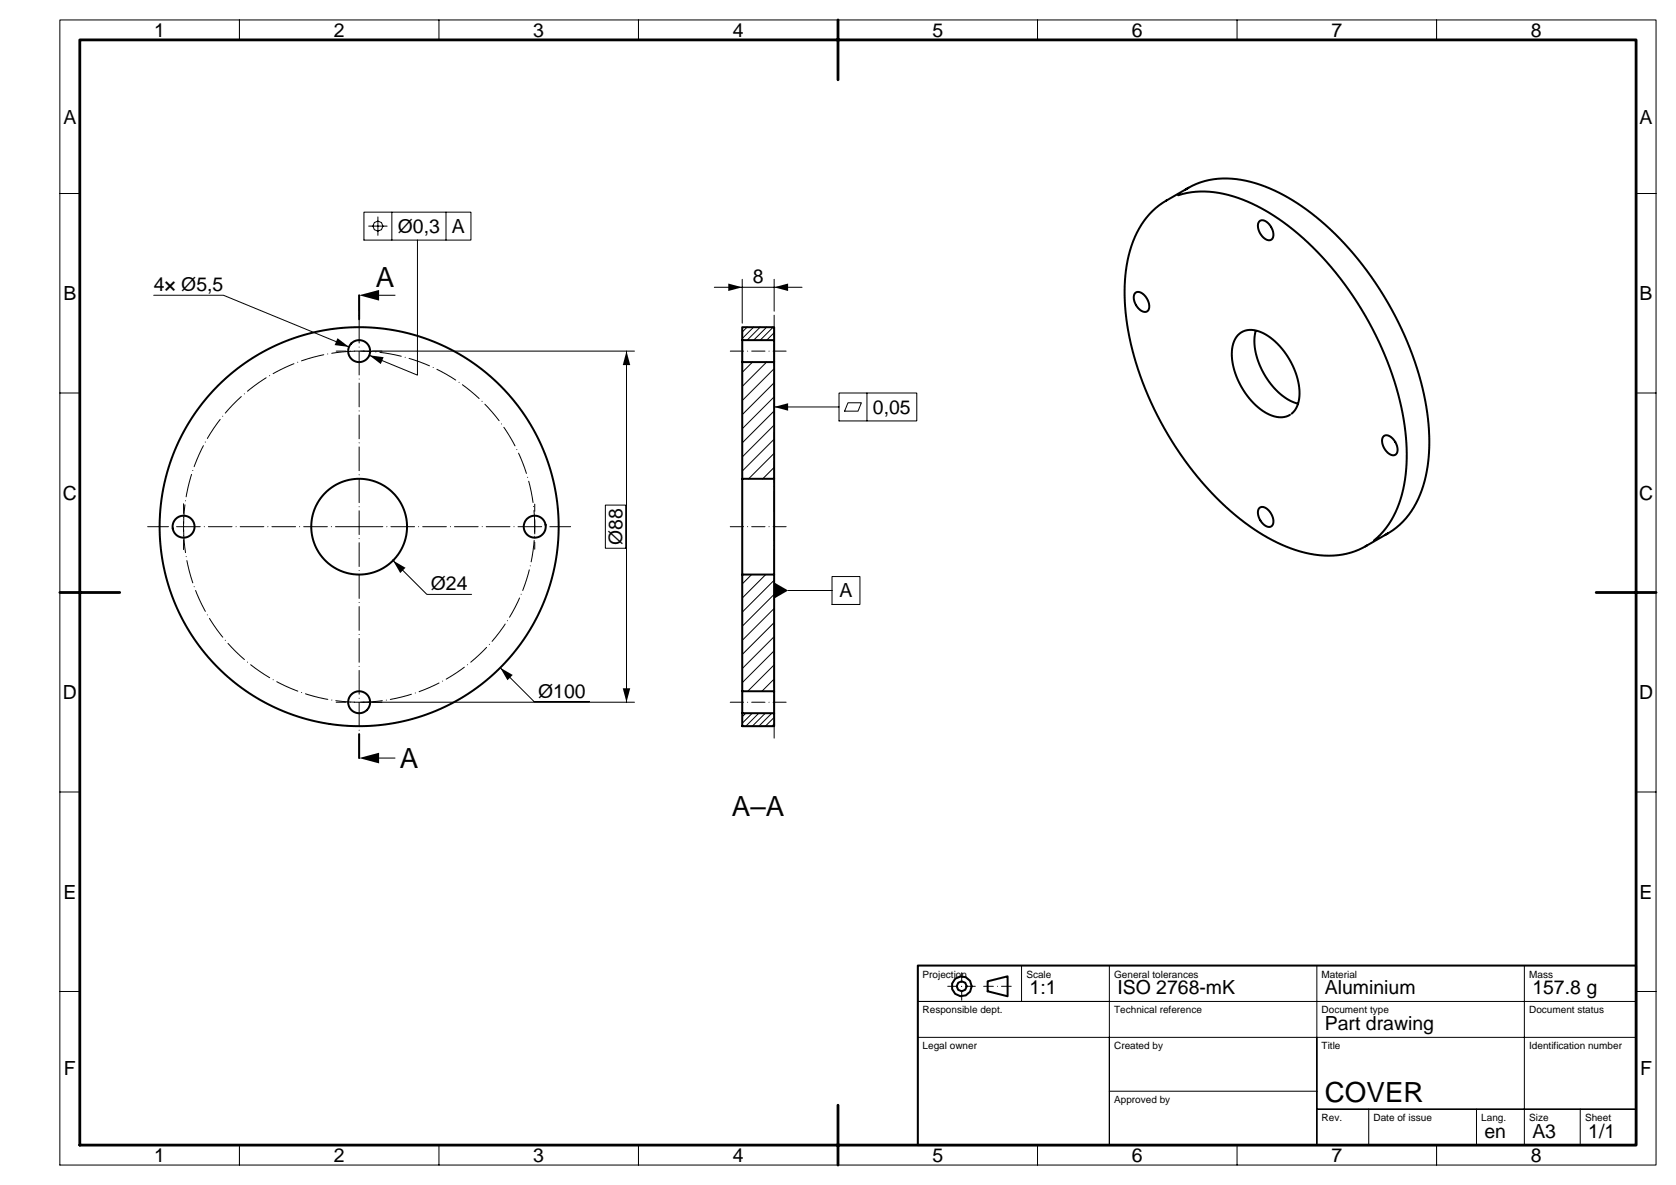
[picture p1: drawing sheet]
<svg xmlns="http://www.w3.org/2000/svg" width="420mm" height="297mm" viewBox="0 0 420 297" stroke-linecap="round" stroke-linejoin="round" font-family="sans-serif">
<path d="M90 74l5-1.3v2.6zM182.5 71.1l3.5 .9-3.5 .9zM194 72l3.5-.9v1.8zM84.6 84.8l2.9 2.2-3.6-.5zM92.5 89.1l3.6 .4-.7 1.7zM157 88l.9 3.5h-1.8zM194 102l3.5-.9v1.8zM98.5 140.5l3.1 1.8-1.3 1.3zM194 146l3.5 2-3.5 2zM125.4 167.4l3.1 1.8-1.3 1.3zM156.1 172.5h1.8l-.9 3.5zM90 190l5-1.3v2.6z" fill="#000"/>
<g fill="none" stroke="#000" stroke-width=".25">
<path d="M15 5h400v287h-400zM60 5v5M110 5v5M160 5v5M210 5v5M260 5v5M310 5v5M360 5v5M15 48.5h5M91.2 53.2h26.8v7h-26.8zM92.4 56.7h4.6M94.7 54.4v4.6"/>
<path d="M98.2 53.2v7M111.8 53.2v7M410 48.5h5M38.5 74h17.5l31.5 13M94 74h5M104.6 60.2v33.8l-12.1-4.9M179 72h22M186 70v11M194 70v8M15 98.5h5M91 88h68M157 88v88"/>
<path d="M187.2 82l-1.2 1.2M188.6 90.8l-2.6 2.5M188.8 82l-2.8 2.9M190.5 82l-3.3 3.3M192.1 90.8l-6.1 6.1M192.1 82l-3.2 3.3M193.8 82l-3.3 3.3M194 99.5l-8 8M194 95.9l-8 8M194 92.4l-8 8M194 85l-.2 .3M194 83.4l-1.9 1.9"/>
<path d="M210.3 98.5h19.4v7h-19.4zM217.3 98.5v7M410 98.5h5M194 110.1l-8 8M194 106.5l-8 8M194 103l-8 8M194 117.1l-2.9 2.9M194 113.6l-6.4 6.4M194 102h16.3M212.5 101h3.4l-.9 2h-3.3zM151.7 126.6h5.1v10.8h-5.1zM15 148.5h5"/>
<path d="M98.5 140.5l8.5 8.5h11.2M188.4 144l-2.4 2.4M191.9 144l-5.9 5.9M194 159.6l-8 8M194 156l-8 8M194 152.5l-8 8M194 149l-8 8M194 145.4l-8 8M197.5 148h11M208.5 144.5h7v7h-7zM410 148.5h5M91 176h68"/>
<path d="M125.4 167.4l8.4 8.4h14M186.9 178.8l-.9 .8M188.5 178.8l-2.5 2.5M190.2 178.8l-3.3 3.2M191.8 178.8l-3.3 3.2M193.4 178.8l-3.2 3.2M194 163.1l-8 8M194 179.8l-2.2 2.2M194 170.2l-3.1 3.1M194 166.6l-6.6 6.7M15 198.5h5M94 190h5"/>
<path d="M194 181.4l-.6 .6M410 198.5h5M15 248.5h5M256 242v9M278 242v9M330 242v45v-27M382 242v45M410 251v-9h-180v45h180v-36h-180h48v36v-27h132M410 248.5h5M230 260h48M278 273.5h52M330 278h80z"/>
<path d="M343 278v9M370 278v9M396 278v9M60 287v5M110 287v5M160 287v5M210 287v5M260 287v5M310 287v5M360 287v5"/>
<circle cx="94.7" cy="56.7" r="1.26"/>
</g>
<path d="M237.5 247.2h7M241 250.7v-7M246.5 247.2h7" fill="none" stroke="#000" stroke-width=".25" stroke-dasharray="2.4 1 0 1"/>
<path d="M90 132h-53M90 132h53" fill="none" stroke="#000" stroke-width=".25" stroke-dasharray="5.9 1 0 1"/>
<path d="M90 190v-116" fill="none" stroke="#000" stroke-width=".25" stroke-dasharray="6 1 0 1"/>
<path d="M84.3 88h11.4M46 137.8v-11.5M84.3 176h11.4" fill="none" stroke="#000" stroke-width=".25" stroke-dasharray="2.5 1 0 1"/>
<path d="M134 132v-5.7M134 132v5.8" fill="none" stroke="#000" stroke-width=".25" stroke-dasharray="1.8 1 0 1"/>
<path d="M183 88h14M183 132h14M183 176h14" fill="none" stroke="#000" stroke-width=".25" stroke-dasharray="3.3 1 0 1"/>
<path d="M90.4 176a44 44 0 0 0 43.6-44 44 44 0 0 0-43.6-44" fill="none" stroke="#000" stroke-width=".25" stroke-dasharray="5.4 1 0 1"/>
<path d="M88.9 88a44 44 0 0 0-42.9 43.3M46 132.8a44 44 0 0 0 42.9 43.2" fill="none" stroke="#000" stroke-width=".25" stroke-dasharray="5.8 1 0 1"/>
<path d="M194 79v106" fill="none" stroke="#000" stroke-width=".25" stroke-dasharray="5.3 1 0 1"/>
<path d="M90 74v6M90 190v-6" fill="none" stroke="#000" stroke-width=".5" stroke-dasharray="11.5 2 0 2"/>
<g fill="none" stroke="#000" stroke-width=".5">
<path d="M292.3 50.3a21.3 21.3 0 0 0-9.7 14.9 55.6 55.6 0 0 0 3.1 28.9 80.6 80.6 0 0 0 27.4 37.8 35.9 35.9 0 0 0 19.9 7.4 18.1 18.1 0 0 0 9.5-2.6M295.3 48.9a25.2 25.2 0 0 1 18.4 2.1 65.5 65.5 0 0 1 25.4 23.3 75.9 75.9 0 0 1 13.4 38.1 32.2 32.2 0 0 1-4.5 19l-2.1 2.6-1.6 1.5M297 47.6a20.6 20.6 0 0 1 17.6-1.7 53.7 53.7 0 0 1 23.5 16.5 80.5 80.5 0 0 1 19.9 43.9 35.4 35.4 0 0 1-3.7 20.9 18 18 0 0 1-7.1 6.8M297.8 47.1l-5.6 3.2M315.6 55.5l.6-.3 .7 .2 .8 .5 .7 .8 .5 1 .2 1-.1 .8-.4 .6-.6 .1-.7-.2-1.3-1.2-.8-1.9 .1-.8zM284.5 73.5l.5-.3 .8 .1 .8 .5 .7 .8 .5 1 .2 1-.1 .9-.4 .5-.6 .2-.7-.2-1.3-1.2-.8-1.9 .1-.8zM186 82h8v100h-8zM186 90.8h8M186 85.3h8M314.7 83a16.5 16.5 0 0 0 4 13.6 12.9 12.9 0 0 0 6.5 4.6M323.7 103.7a8.1 8.1 0 0 0 1.6-8 17.8 17.8 0 0 0-9.8-12.6 4.7 4.7 0 0 0-6.7 4.3 18 18 0 0 0 9.6 16.6 5.3 5.3 0 0 0 4.9 0M346.7 109.4l.6-.3 .7 .1 .8 .6 .7 .8 .5 1 .2 1-.1 .8-.4 .6-.6 .1-.7-.2-1.4-1.3-.7-1.9 .1-.8z"/>
<path d="M186 120h8M315.6 127.3l.6-.2 .8 .1 .8 .6 .6 .8 .5 1 .2 1-.1 .8-.4 .5-.6 .2-.7-.2-1.4-1.3-.7-1.9 .1-.8zM347.8 133.7l-5.6 3.2M186 144h8M186 173.3h8M186 178.8h8M230 242h180v45h-180zM247.5 245.9l5-1.2v5l-5-1.2z"/>
<circle cx="90" cy="88" r="2.75"/>
<circle cx="46" cy="132" r="2.75"/>
<circle cx="90" cy="132" r="12"/>
<circle cx="90" cy="132" r="50"/>
<circle cx="134" cy="132" r="2.75"/>
<circle cx="90" cy="176" r="2.75"/>
<circle cx="241" cy="247.2" r="2.5"/>
<circle cx="241" cy="247.2" r="1.25"/>
</g>
<path d="M20 10h390v277h-390zM210 5v15M15 148.5h15M400 148.5h15M210 277v15" fill="none" stroke="#000" stroke-width=".7"/>
<g font-size="7">
<text x="94.2" y="72">A</text>
<text x="100.2" y="192.5">A</text>
<text x="183.4" y="204.5">A–A</text>
<text x="332" y="276.2">COVER</text>
</g>
<g font-size="4.9">
<text x="38.6" y="9.3">1</text>
<text x="83.6" y="9.3">2</text>
<text x="133.6" y="9.3">3</text>
<text x="183.6" y="9.3">4</text>
<text x="233.6" y="9.3">5</text>
<text x="283.6" y="9.3">6</text>
<text x="333.6" y="9.3">7</text>
<text x="383.6" y="9.3">8</text>
<text x="15.9" y="31">A</text>
<text x="410.9" y="31">A</text>
<text x="99.7" y="58.4">Ø0,3</text>
<text x="113.3" y="58.4">A</text>
<text x="188.6" y="71">8</text>
<text x="15.9" y="75.2">B</text>
<text x="38.5" y="73">4× Ø5,5</text>
<text x="410.9" y="75.2">B</text>
<text x="218.8" y="103.8">0,05</text>
<text x="15.7" y="125.3">C</text>
<text x="410.7" y="125.3">C</text>
<text x="156" y="136.6" transform="rotate(-90 156 136.6)">Ø88</text>
<text x="108" y="148">Ø24</text>
<text x="210.4" y="149.7">A</text>
<text x="15.7" y="175.3">D</text>
<text x="134.8" y="174.8">Ø100</text>
<text x="410.7" y="175.3">D</text>
<text x="15.9" y="225.3">E</text>
<text x="410.9" y="225.3">E</text>
<text x="258" y="249.2">1:1</text>
<text x="280" y="249.2">ISO 2768-mK</text>
<text x="332" y="249.2">Aluminium</text>
<text x="384" y="249.2">157.8 g</text>
<text x="332" y="258.2">Part drawing</text>
<text x="16" y="269.5">F</text>
<text x="411" y="269.5">F</text>
<text x="372" y="285.2">en</text>
<text x="384" y="285.2">A3</text>
<text x="398" y="285.2">1/1</text>
<text x="38.6" y="291.3">1</text>
<text x="83.6" y="291.3">2</text>
<text x="133.6" y="291.3">3</text>
<text x="183.6" y="291.3">4</text>
<text x="233.6" y="291.3">5</text>
<text x="283.6" y="291.3">6</text>
<text x="333.6" y="291.3">7</text>
<text x="383.6" y="291.3">8</text>
</g>
<g font-size="2.5">
<text x="231.2" y="245">Projection</text>
<text x="257.2" y="245">Scale</text>
<text x="279.2" y="245">General tolerances</text>
<text x="331.2" y="245">Material</text>
<text x="383.2" y="245">Mass</text>
<text x="231.2" y="254">Responsible dept.</text>
<text x="279.2" y="254">Technical reference</text>
<text x="331.2" y="254">Document type</text>
<text x="383.2" y="254">Document status</text>
<text x="231.2" y="263">Legal owner</text>
<text x="279.2" y="263">Created by</text>
<text x="331.2" y="263">Title</text>
<text x="383.2" y="263">Identification number</text>
<text x="279.2" y="276.5">Approved by</text>
<text x="331.2" y="281">Rev.</text>
<text x="344.2" y="281">Date of issue</text>
<text x="371.2" y="281">Lang.</text>
<text x="383.2" y="281">Size</text>
<text x="397.2" y="281">Sheet</text>
</g>
</svg>
